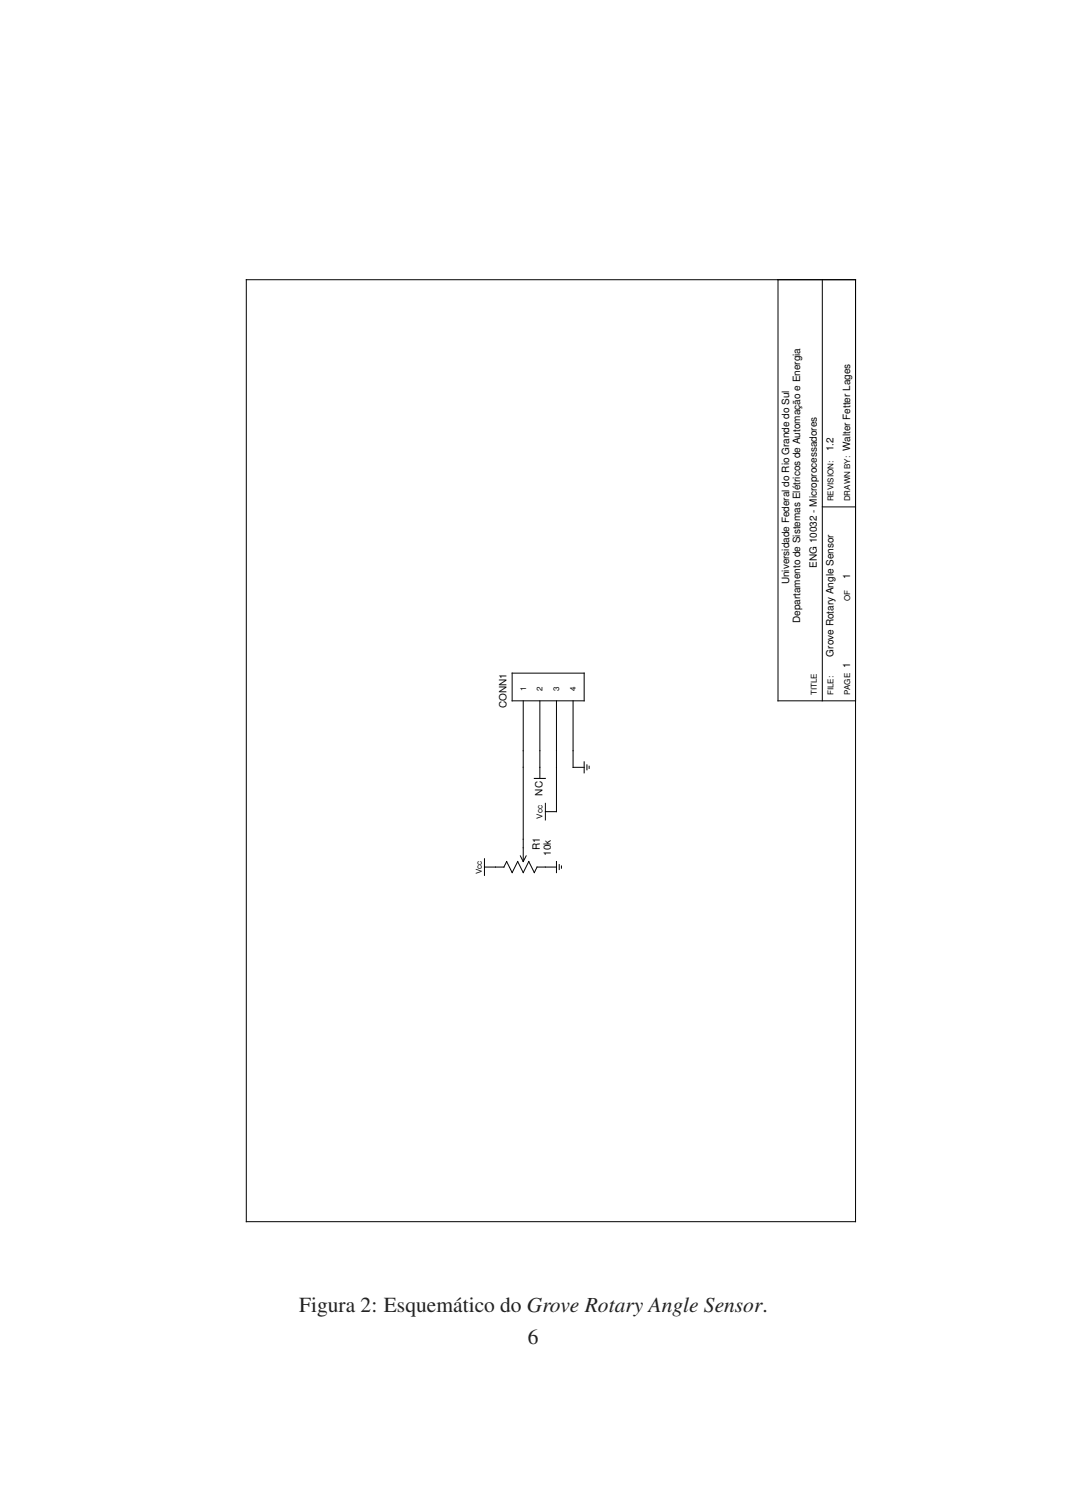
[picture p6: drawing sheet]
<svg xmlns="http://www.w3.org/2000/svg" width="210mm" height="297mm" viewBox="0 0 210 297" stroke-linecap="round" stroke-linejoin="round" font-family="sans-serif">
<g fill="none" stroke="#000" stroke-width=".2">
<path d="M48.4 55h119.7v185h-119.7zM152.9 55v82.7h15.2M161.6 55v82.7M161.6 99.6h6.5M100.7 132.2h14.1v5.5h-14.1zM102.8 137.7v31.6l-.5-1.1M106.1 137.7v15.2M109.4 137.7v21.8h-2.2M112.6 137.7v13h2.2M105 152.9h2.2M107.2 157.8v3.3M114.8 149.7v2.1"/>
<path d="M115.4 150.3v.9M115.8 150.5v.5M95.2 170.3h3.8M95.2 168.7v3.3M99.6 169.3l1.1 2.1 1-2.1 1.1 2.1 1.1-2.1 1.1 2.1 .6-1.1h3.8M99.6 169.3l-.6 1M103.4 168.1l-.6 1.1M109.4 169.3v2.1M109.9 169.8v1M110.3 170.1v.5"/>
</g>
<g font-size="4.2" fill="#231f20">
<text x="58.8" y="257.8">Figura 2: Esquemático do Grove Rotary Angle Sensor.</text>
<text x="103.8" y="264.1">6</text>
</g>
<g font-size="2">
<text x="163.8" y="88.7" transform="rotate(-90 163.8 88.7)">1.2</text>
<text x="167.1" y="88.7" transform="rotate(-90 167.1 88.7)">Walter Fetter Lages</text>
<text x="160.5" y="111.6" transform="rotate(-90 160.5 111.6)">ENG 10032 - Microprocessadores</text>
<text x="167.1" y="113.7" transform="rotate(-90 167.1 113.7)">1</text>
<text x="155.1" y="114.8" transform="rotate(-90 155.1 114.8)">Universidade Federal do Rio Grande do Sul</text>
<text x="157.3" y="122.4" transform="rotate(-90 157.3 122.4)">Departamento de Sistemas Elétricos de Automação e Energia</text>
<text x="163.8" y="129" transform="rotate(-90 163.8 129)">Grove Rotary Angle Sensor</text>
<text x="167.1" y="131.2" transform="rotate(-90 167.1 131.2)">1</text>
<text x="99.6" y="139.1" transform="rotate(-90 99.6 139.1)">CONN1</text>
<text x="106.6" y="156.3" transform="rotate(-90 106.6 156.3)">NC</text>
<text x="106.1" y="167.1" transform="rotate(-90 106.1 167.1)">R1</text>
<text x="108.3" y="168.2" transform="rotate(-90 108.3 168.2)">10k</text>
</g>
<g font-size="1.6">
<text x="163.8" y="98.5" transform="rotate(-90 163.8 98.5)">REVISION:</text>
<text x="167.1" y="98.5" transform="rotate(-90 167.1 98.5)">DRAWN BY:</text>
<text x="167.1" y="118.1" transform="rotate(-90 167.1 118.1)">OF</text>
<text x="103.4" y="135.8" transform="rotate(-90 103.4 135.8)">1</text>
<text x="106.6" y="135.8" transform="rotate(-90 106.6 135.8)">2</text>
<text x="109.9" y="135.8" transform="rotate(-90 109.9 135.8)">3</text>
<text x="113.2" y="135.8" transform="rotate(-90 113.2 135.8)">4</text>
<text x="160.5" y="136.6" transform="rotate(-90 160.5 136.6)">TITLE</text>
<text x="163.8" y="136.6" transform="rotate(-90 163.8 136.6)">FILE:</text>
<text x="167.1" y="136.6" transform="rotate(-90 167.1 136.6)">PAGE</text>
<text x="106.6" y="160.8" transform="rotate(-90 106.6 160.8)">Vcc</text>
<text x="94.7" y="171.7" transform="rotate(-90 94.7 171.7)">Vcc</text>
</g>
</svg>
